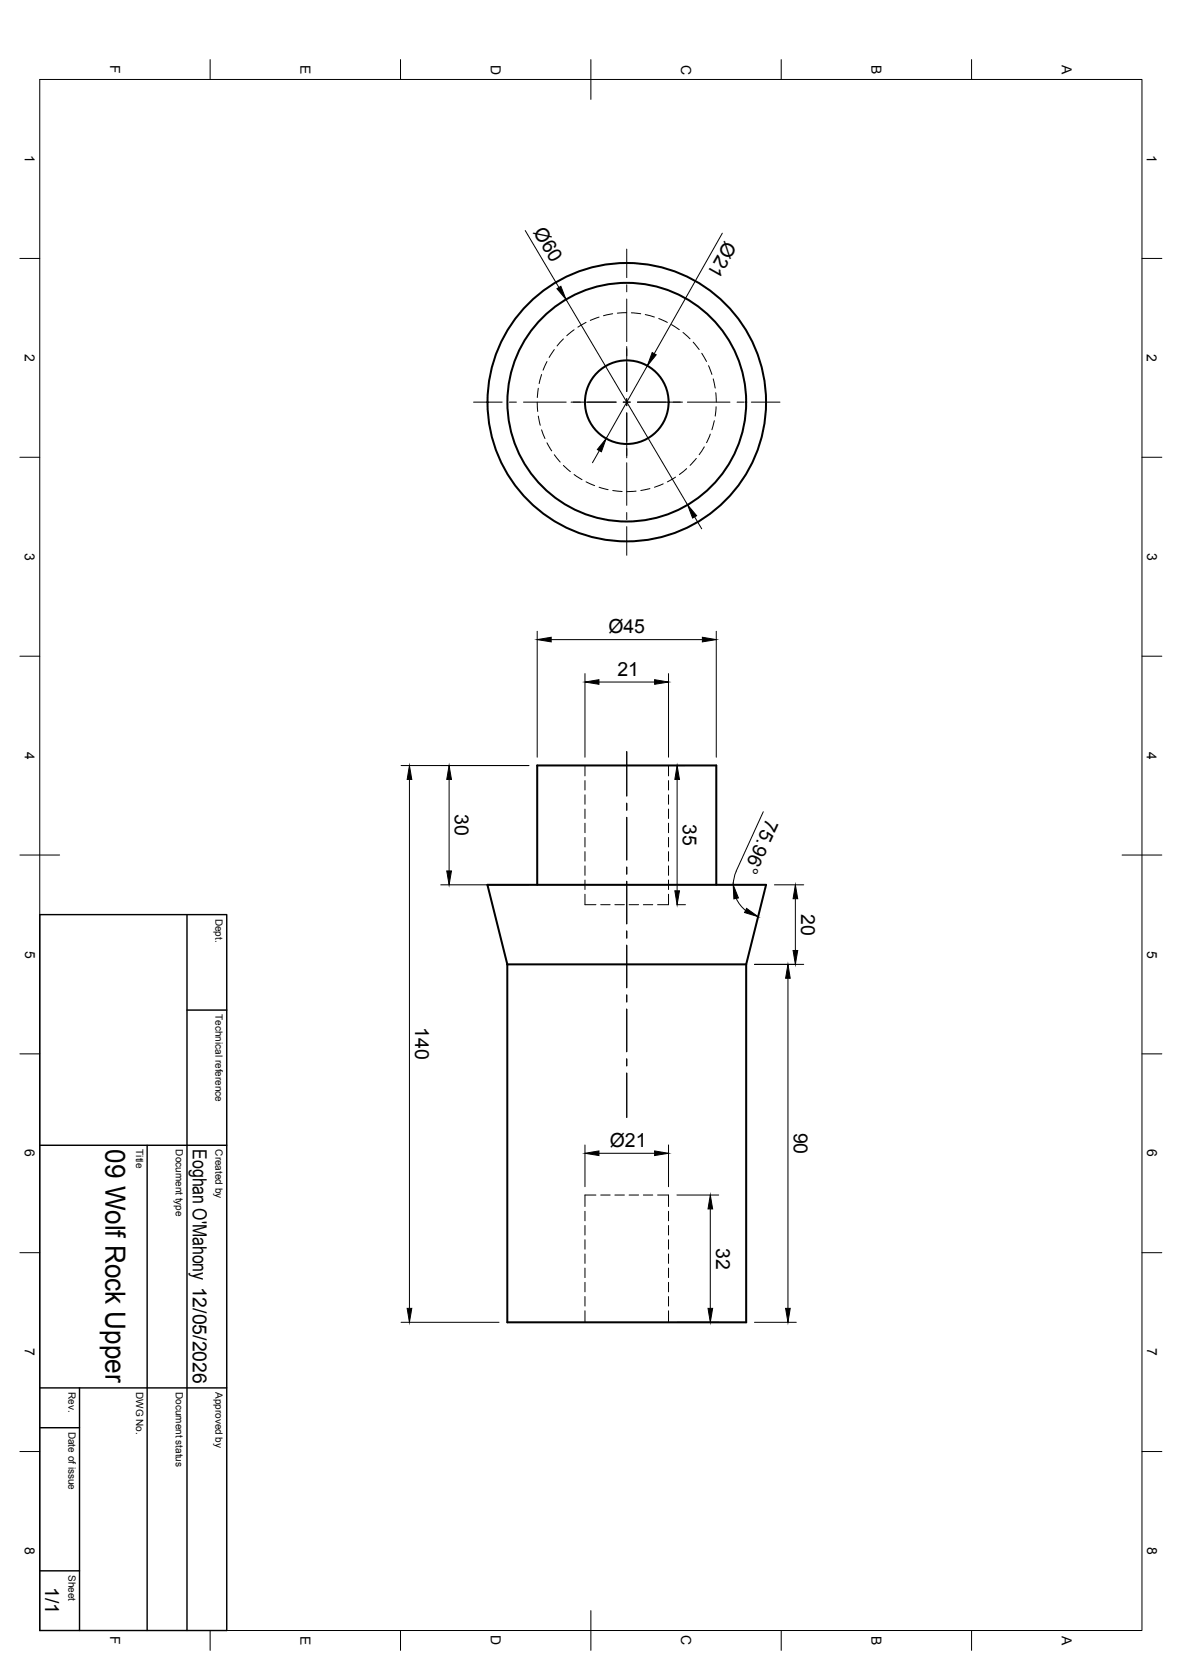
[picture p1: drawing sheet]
<svg xmlns="http://www.w3.org/2000/svg" width="297mm" height="420mm" viewBox="0 0 297 420" stroke-linecap="round" stroke-linejoin="round" font-family="sans-serif">
<!-- layer: Hidden -->
<g fill="none" stroke="#000" stroke-width=".25">
<path d="M150.5 79.7l-2.2 .9M154 78.9l-2.3 .5M157.5 78.6l-2.4 .1M158.7 78.7l2.3 .2M162.2 79.1l2.2 .6M135.3 97.6l-.3 2.3M136.1 94.2l-.6 2.3M137.5 90.9l-1 2.2M139.3 87.9l-1.3 2M141.6 85.2l-1.6 1.8M144.3 82.9l-1.9 1.5M147.3 81.1l-2.1 1.2"/>
<path d="M165.5 80.1l2.2 1M168.7 81.6l2 1.3M171.6 83.6l1.8 1.6M174.2 86l1.5 1.9M176.4 88.8l1.1 2.1M178.1 91.9l.8 2.2M179.2 95.3l.5 2.3M179.9 98.7l.1 2.4M135 101.1l.1 2.4M135.3 104.6l.5 2.3M136.1 108.1l.8 2.2M137.5 111.3l1.1 2.1"/>
<path d="M139.3 114.3l1.5 1.9M141.6 117l1.7 1.6M144.3 119.3l2 1.3M169.8 120l-2.1 1.2M172.6 117.8l-1.9 1.5M175 115.3l-1.6 1.7M177 112.4l-1.3 1.9M178.5 109.2l-1 2.1M179.5 105.8l-.6 2.3M180 102.3l-.3 2.3M147.3 121.2l2.1 .9M150.6 122.5l2.2 .6"/>
<path d="M154 123.3l2.3 .3M159.9 123.5l-2.4 .1M163.3 122.9l-2.3 .4M166.7 121.7l-2.2 .8M147 192.5v2.6M147 196.3v2.3M147 199.9v2.3M168 192.5v2.6M168 196.3v2.3M168 199.9v2.3M147 203.4v2.4M147 207v2.4"/>
<path d="M147 210.6v2.4M147 214.1v2.4M147 217.7v2.4M168 203.4v2.4M168 207v2.4M168 210.6v2.4M168 214.1v2.4M168 217.7v2.4M147 224.9v2.6h2.8M147 221.3v2.4M151 227.5h2.3M154.5 227.5h2.4"/>
<path d="M158.1 227.5h2.4M161.7 227.5h2.3M168 224.9v2.6h-2.8M168 221.3v2.4M147 304.6v2.4M147 308.1v2.4M147 311.7v2.4M147 315.3v2.4M147 318.9v2.3M149.8 300.5h-2.8v2.9M151 300.5h2.3M154.5 300.5h2.4"/>
<path d="M158.1 300.5h2.4M161.7 300.5h2.3M165.2 300.5h2.8v2.9M168 304.6v2.4M168 308.1v2.4M168 311.7v2.4M168 315.3v2.4M168 318.9v2.3M147 322.4v2.4M147 326v2.4M147 329.6v2.9M168 322.4v2.4"/>
<path d="M168 326v2.4M168 329.6v2.9"/>
</g>
<!-- layer: Visible -->
<g fill="none" stroke="#000" stroke-width=".51">
<path d="M135 222.5v-30h45v30M127.5 242.5l-5-20h70l-5 20M127.5 242.5h60M127.5 242.5v90h60v-90"/>
<circle cx="157.5" cy="101.1" r="30"/>
<circle cx="157.5" cy="101.1" r="10.5"/>
<circle cx="157.5" cy="101.1" r="35"/>
</g>
<!-- layer: BORDER -->
<g fill="none" stroke="#000" stroke-width=".25">
<path d="M10 20h277v390h-277zM52.8 15v5M100.6 15v5M148.5 15v10M196.3 15v5M244.2 15v5M5 65h5M287 65h5M5 115h5M287 115h5M5 165h5M287 165h5"/>
<path d="M5 215h10M282 215h10M5 265h5M287 265h5M5 315h5M287 315h5M5 365h5M287 365h5M52.8 410v5M100.6 410v5M148.5 405v10M196.3 410v5"/>
<path d="M244.2 410v5"/>
</g>
<!-- layer: TITLEBLOCK -->
<path d="M10 230h47v180h-47zM47 230v180M47 254h10M10 288h47M37 288v122M10 359h10M10 349h47M20 349v61M10 395h10" fill="none" stroke="#000" stroke-width=".36"/>
<!-- layer: Smart Centers -->
<g fill="none" stroke="#000" stroke-width=".25">
<path d="M157.5 62.6v7.2M157.5 71.6v1.8M157.5 75.2v10.7M157.5 87.1v11.3M119 101.1h7.2M128 101.1h1.8M131.6 101.1h10.7M143.5 101.1h11.3M156.6 101.1h1.8M157.5 100.2v1.8M157.5 103.8v11.3M157.5 116.4v10.7"/>
<path d="M160.2 101.1h11.3M172.7 101.1h10.8M185.2 101.1h1.8M188.8 101.1h7.2M157.5 128.9v1.7M157.5 132.4v7.2M157.5 189v11.2M157.5 202v1.7M157.5 205.5v10.7M157.5 218v1.8M157.5 221.6v10.7M157.5 234.1v1.8"/>
<path d="M157.5 237.7v10.7M157.5 250.2v1.7M157.5 253.7v10.8M157.5 266.2v1.8M157.5 269.8v11.2"/>
</g>
<!-- layer: FD_Dimensions -->
<g fill="none" stroke="#000" stroke-width=".25">
<path d="M132 58l8.5 14.3M181.5 58.6l-17.1 30.3M142.2 75.3l30.6 51.6M162.7 92l-10.4 18.3M150.6 113.3l-1.7 3.1M174.6 130l1.7 3M135 158.7v31.7M180 158.7v31.7M138.5 160.8h38M147 169.4v21M150.5 171.5h14M168 169.4v21"/>
<path d="M100.8 192.5h32.1M102.9 196v133M112.9 196v23M170.1 192.5h2.2M170.2 196v28M191.8 204.1l-7 15.5-.5 2.9M110.8 222.5h22.1M170.1 227.5h2.2M185 225.9l1 1.7 1.4 1.3M194.6 222.5h7.4M199.9 226v13M189.6 242.5h12.4"/>
<path d="M198 246v83M147 287.9v10.5M150.5 290h14M168 287.9v10.5M170.1 300.5h10.5M178.5 304v25M100.8 332.5h24.6M170.1 332.5h10.5M189.6 332.5h10.5"/>
</g>
<g fill="#000" stroke="#000" stroke-width=".25">
<path d="M140 72.6l.9-.6 1.3 3.3zM163.9 88.6l1 .6-2.2 2.8zM152.3 110.3l-1.2 3.3-1-.6zM172.8 126.9l2.3 2.8-1 .6zM135 160.8l3.5-.6v1.2zM147 171.5l3.5-.6v1.2zM164.5 170.9l3.5 .6-3.5 .6zM176.5 160.2l3.5 .6-3.5 .6zM102.9 192.5l.6 3.5h-1.2zM112.9 192.5l.6 3.5h-1.2zM170.2 192.5l.6 3.5h-1.2zM112.3 219h1.2l-.6 3.5z"/>
<path d="M169.6 224h1.2l-.6 3.5zM184.3 222.5l1.3 3.3-1.2 .2zM187.6 228.4l2.9 2.1-3.4-1.1zM199.3 239h1.2l-.6 3.5zM199.9 222.5l.6 3.5h-1.2zM198 242.5l.6 3.5h-1.2zM147 290l3.5-.6v1.2zM164.5 289.4l3.5 .6-3.5 .6zM178.5 300.5l.6 3.5h-1.2zM102.3 329h1.2l-.6 3.5zM177.9 329h1.2l-.6 3.5zM197.4 329h1.2l-.6 3.5z"/>
</g>
<text font-size="7" x="26.5" y="289" transform="rotate(90 26.5 289)">09 Wolf Rock Upper</text>
<g font-size="4.9">
<text x="133.9" y="58.2" transform="rotate(59 133.9 58.2)">Ø60</text>
<text x="182.3" y="60.4" transform="rotate(119 182.3 60.4)">Ø21</text>
<text x="152.9" y="159.3">Ø45</text>
<text x="155.2" y="170.1">21</text>
<text x="114.3" y="204.8" transform="rotate(90 114.3 204.8)">30</text>
<text x="171.6" y="207.3" transform="rotate(90 171.6 207.3)">35</text>
<text x="192.7" y="205.8" transform="rotate(114 192.7 205.8)">75.96°</text>
<text x="201.3" y="229.8" transform="rotate(90 201.3 229.8)">20</text>
<text x="104.4" y="258.3" transform="rotate(90 104.4 258.3)">140</text>
<text x="199.5" y="284.8" transform="rotate(90 199.5 284.8)">90</text>
<text x="48.5" y="289" transform="rotate(90 48.5 289)">Eoghan O'Mahony 12/05/2026</text>
<text x="153.2" y="288.4">Ø21</text>
<text x="180" y="313.8" transform="rotate(90 180 313.8)">32</text>
<text x="11.3" y="399.1" transform="rotate(90 11.3 399.1)">1/1</text>
</g>
<g font-size="3.5">
<text x="27.7" y="16.4" transform="rotate(90 27.7 16.4)">F</text>
<text x="75.5" y="16.3" transform="rotate(90 75.5 16.3)">E</text>
<text x="123.3" y="16.2" transform="rotate(90 123.3 16.2)">D</text>
<text x="171.2" y="16.2" transform="rotate(90 171.2 16.2)">C</text>
<text x="219" y="16.3" transform="rotate(90 219 16.3)">B</text>
<text x="266.8" y="16.3" transform="rotate(90 266.8 16.3)">A</text>
<text x="6.2" y="39" transform="rotate(90 6.2 39)">1</text>
<text x="288.2" y="39" transform="rotate(90 288.2 39)">1</text>
<text x="6.2" y="89" transform="rotate(90 6.2 89)">2</text>
<text x="288.2" y="89" transform="rotate(90 288.2 89)">2</text>
<text x="6.3" y="139" transform="rotate(90 6.3 139)">3</text>
<text x="288.2" y="139" transform="rotate(90 288.2 139)">3</text>
<text x="6.2" y="189" transform="rotate(90 6.2 189)">4</text>
<text x="288.2" y="189" transform="rotate(90 288.2 189)">4</text>
<text x="6.3" y="239" transform="rotate(90 6.3 239)">5</text>
<text x="288.3" y="239" transform="rotate(90 288.3 239)">5</text>
<text x="6.3" y="289" transform="rotate(90 6.3 289)">6</text>
<text x="288.2" y="289" transform="rotate(90 288.2 289)">6</text>
<text x="6.3" y="339" transform="rotate(90 6.3 339)">7</text>
<text x="288.2" y="339" transform="rotate(90 288.2 339)">7</text>
<text x="6.3" y="389" transform="rotate(90 6.3 389)">8</text>
<text x="288.2" y="389" transform="rotate(90 288.2 389)">8</text>
<text x="27.7" y="411.4" transform="rotate(90 27.7 411.4)">F</text>
<text x="75.5" y="411.3" transform="rotate(90 75.5 411.3)">E</text>
<text x="123.3" y="411.2" transform="rotate(90 123.3 411.2)">D</text>
<text x="171.2" y="411.2" transform="rotate(90 171.2 411.2)">C</text>
<text x="219" y="411.3" transform="rotate(90 219 411.3)">B</text>
<text x="266.8" y="411.3" transform="rotate(90 266.8 411.3)">A</text>
</g>
<g font-size="2.5">
<text x="54.2" y="231" transform="rotate(90 54.2 231)">Dept.</text>
<text x="54.2" y="255" transform="rotate(90 54.2 255)">Technical reference</text>
<text x="34.2" y="289" transform="rotate(90 34.2 289)">Title</text>
<text x="44.2" y="289" transform="rotate(90 44.2 289)">Document type</text>
<text x="54.2" y="289" transform="rotate(90 54.2 289)">Created by</text>
<text x="17.2" y="350" transform="rotate(90 17.2 350)">Rev.</text>
<text x="34.2" y="350" transform="rotate(90 34.2 350)">DWG No.</text>
<text x="44.2" y="350" transform="rotate(90 44.2 350)">Document status</text>
<text x="54.2" y="350" transform="rotate(90 54.2 350)">Approved by</text>
<text x="17.2" y="360" transform="rotate(90 17.2 360)">Date of issue</text>
<text x="17.2" y="396" transform="rotate(90 17.2 396)">Sheet</text>
</g>
</svg>
